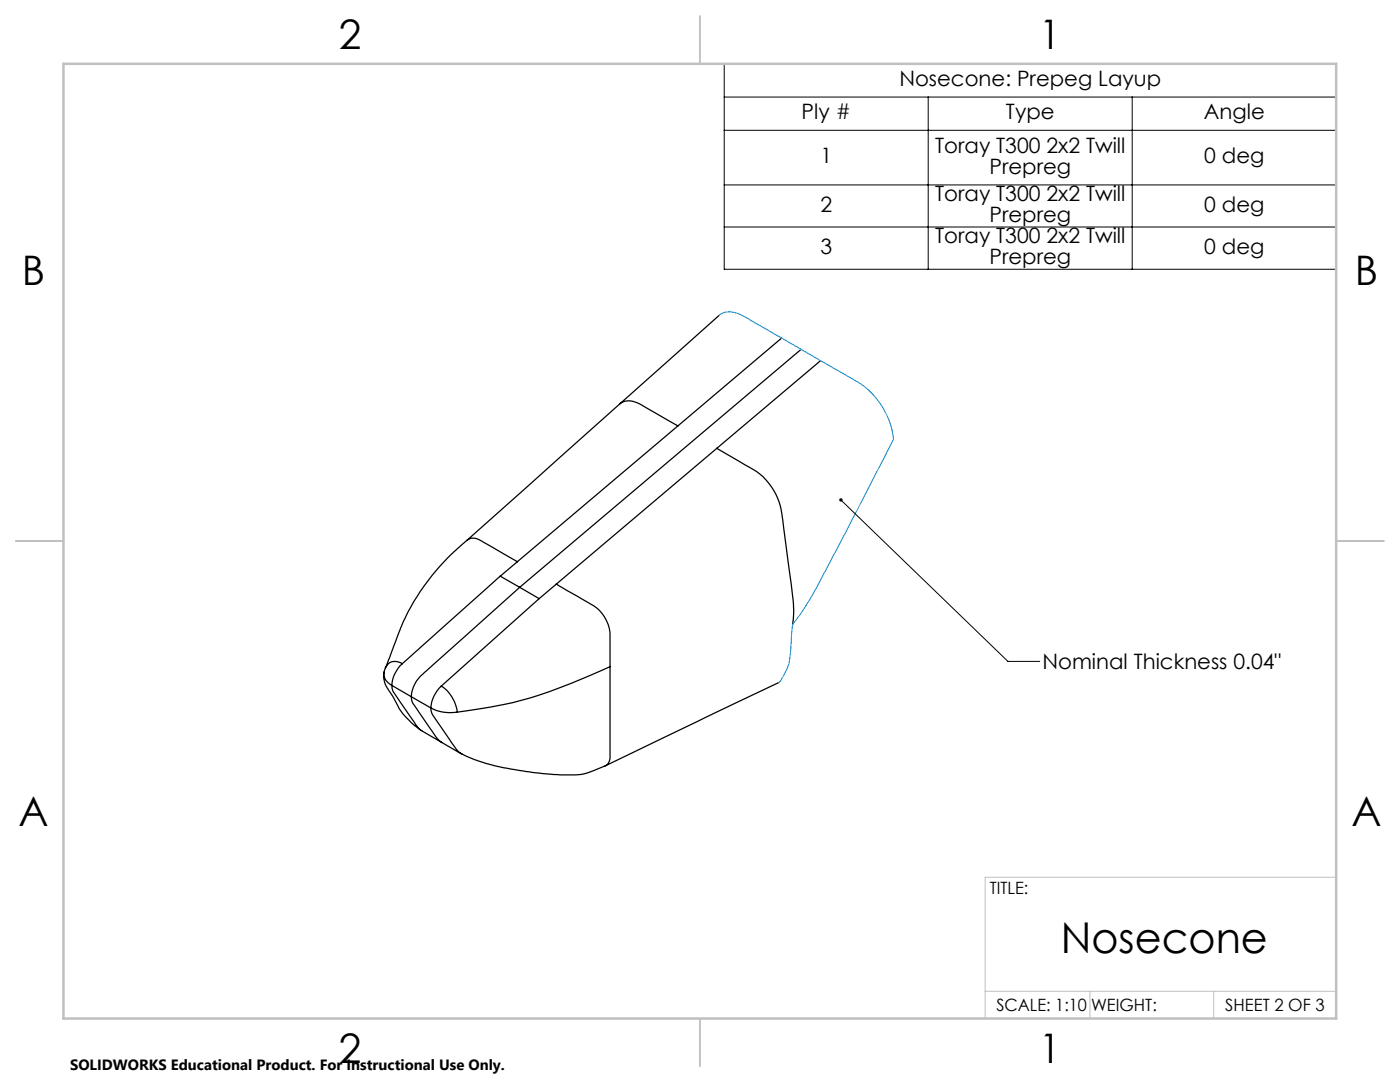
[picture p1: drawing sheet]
<svg xmlns="http://www.w3.org/2000/svg" width="279mm" height="216mm" viewBox="0 0 279 216" stroke-linecap="round" stroke-linejoin="round" font-family="sans-serif">
<g fill="none" stroke="#000" stroke-width=".25">
<path d="M143.5 62.9l-19.7 17.6M156 67.5l-52.7 44.6M159.9 69.7l-56.2 47.5M163.8 72l-52.8 44.6M123.8 80.5l-30.6 27.3M123.8 80.5a3.6 3.6 0 0 1 4.1 .2l7.4 4.3M143.1 89.5l5.6 3.2a12.9 12.9 0 0 1 7.5 11.3l2.1 15.8 .1 2.4-.2 2.4M93.2 107.8l-3.2 2.9-2.2 2.3-3.7 4.7a48.8 48.8 0 0 0-6.1 12.7l-1.1 2.9M93.3 107.8a2.34 2.34 0 0 1 2.8 .1l7.2 4.2M99.8 115l-19.5 17.4M99.8 115l3.9 2.2M103.3 112.1l-3.5 2.9"/>
<path d="M103.7 117.2l-17.7 15.9a15.4 15.4 0 0 0-3.2 3.4l-.5 1.3-.2 1.2M103.7 117.2l3.9 2.3M107.6 119.5l-19.5 17.4M111 116.6l5.9 3.3a7.8 7.8 0 0 1 4.8 8.1v5M111 116.6l-3.4 2.9M76.6 134.2a6 6 0 0 0 1.7 4.6l.2 .3a14.6 14.6 0 0 0 5.6 6.7M76.9 133.3a2.42 2.42 0 0 0 1.3 3.5M78.2 136.8a2.5 2.5 0 0 0 .7 1.8l4.8 6.9 4.5 2.7M78.2 136.8l3.9 2.2M80.3 132.4a6.2 6.2 0 0 0-2.1 4.4M80.3 132.4a2.18 2.18 0 0 0-3.4 .9M82.1 139a3.9 3.9 0 0 0 1.2 2.7l3.6 5.2 1.3 1.3"/>
<path d="M82.1 139l3.9 2.3M88.1 136.9a7.2 7.2 0 0 1 3.2 5.2M88.1 136.9a6.6 6.6 0 0 0-2.1 4.4M121.7 133v17.4a2.24 2.24 0 0 1-1.8 2.8 13 13 0 0 1-7.5 1.4h-.9a59.8 59.8 0 0 1-16.8-3l-1.4-.6a5.6 5.6 0 0 1-3.2-2.9l-3.4-5a2.72 2.72 0 0 1-.7-1.8M121.7 133a108.3 108.3 0 0 1-21 7.5l-9.4 1.6M155.4 136.2l-34.5 16.6M86 141.3a8.3 8.3 0 0 0 5.3 .8M88.2 148.2l3.9 2.2"/>
</g>
<path d="M143.5 62.9a4.1 4.1 0 0 1 5 .2l19.1 11.1a24.5 24.5 0 0 1 6.3 4.2 15.7 15.7 0 0 1 4.4 9.2l-12.2 23.7a79.2 79.2 0 0 1-7.9 13.3l-.1 .7a41.4 41.4 0 0 1-.8 7.5l-1.1 2.4-.8 1" fill="none" stroke="#0080c0" stroke-width=".2"/>
<path d="M144.5 12.7h122.2v41h-122.2zM144.5 19.4h122.2M185.2 19.4v34.3M226 19.4v34.3M144.5 26h122.2M144.5 36.9h122.2M144.5 45.3h122.2M167.8 99.8l33.4 32.2h6.3" fill="none" stroke="#000" stroke-width=".2"/>
<path d="M266.7 175h-70.1v28.2M196.6 197.8h70.1M217.5 197.8v5.4M242.2 197.8v5.4" fill="none" stroke="#c0c0c0" stroke-width=".2"/>
<path d="M139.7 3.2v9.5M3.1 107.9h9.6M266.7 107.9h9.5M139.7 203.2v9.6" fill="none" stroke="#c0c0c0" stroke-width=".25"/>
<path d="M12.7 12.7h254v190.5h-254z" fill="none" stroke="#c0c0c0" stroke-width=".5"/>
<path d="M167.6 99.5a.34 .34 0 0 1 .5 0 .34 .34 0 0 1-.2 .5 .34 .34 0 0 1-.4-.4l.3 .2z" fill="#000"/>
<text font-size="8.5" x="211.7" y="190.2">Nosecone</text>
<g font-size="8.1">
<text x="67.6" y="9.7">2</text>
<text x="207.3" y="9.7">1</text>
<text x="4.4" y="57">B</text>
<text x="270.4" y="57">B</text>
<text x="3.7" y="164.9">A</text>
<text x="269.7" y="164.9">A</text>
<text x="67.6" y="212.2">2</text>
<text x="207.3" y="212.2">1</text>
</g>
<g font-size="4.2">
<text x="179.5" y="17.2">Nosecone: Prepeg Layup</text>
<text x="160" y="23.8">Ply #</text>
<text x="200.8" y="23.8">Type</text>
<text x="240.3" y="23.8">Angle</text>
<text x="163.7" y="32.6">1</text>
<text x="186.6" y="30.5">Toray T300 2x2 Twill</text>
<text x="197.5" y="34.7">Prepreg</text>
<text x="240.3" y="32.6">0 deg</text>
<text x="186.6" y="40.2">Toray T300 2x2 Twill</text>
<text x="163.7" y="42.2">2</text>
<text x="197.5" y="44.3">Prepreg</text>
<text x="240.3" y="42.2">0 deg</text>
<text x="163.7" y="50.6">3</text>
<text x="186.6" y="48.6">Toray T300 2x2 Twill</text>
<text x="197.5" y="52.7">Prepreg</text>
<text x="240.3" y="50.6">0 deg</text>
<text x="208.1" y="133.6">Nominal Thickness 0.04&quot;</text>
</g>
<g font-size="3.4">
<text x="197.6" y="178.4">TITLE:</text>
<text x="198.8" y="201.7">SCALE: 1:10</text>
<text x="217.7" y="201.8">WEIGHT:</text>
<text x="244.5" y="201.7">SHEET 2 OF 3</text>
</g>
<text font-size="3" x="14" y="213.5">SOLIDWORKS Educational Product. For Instructional Use Only.</text>
</svg>
